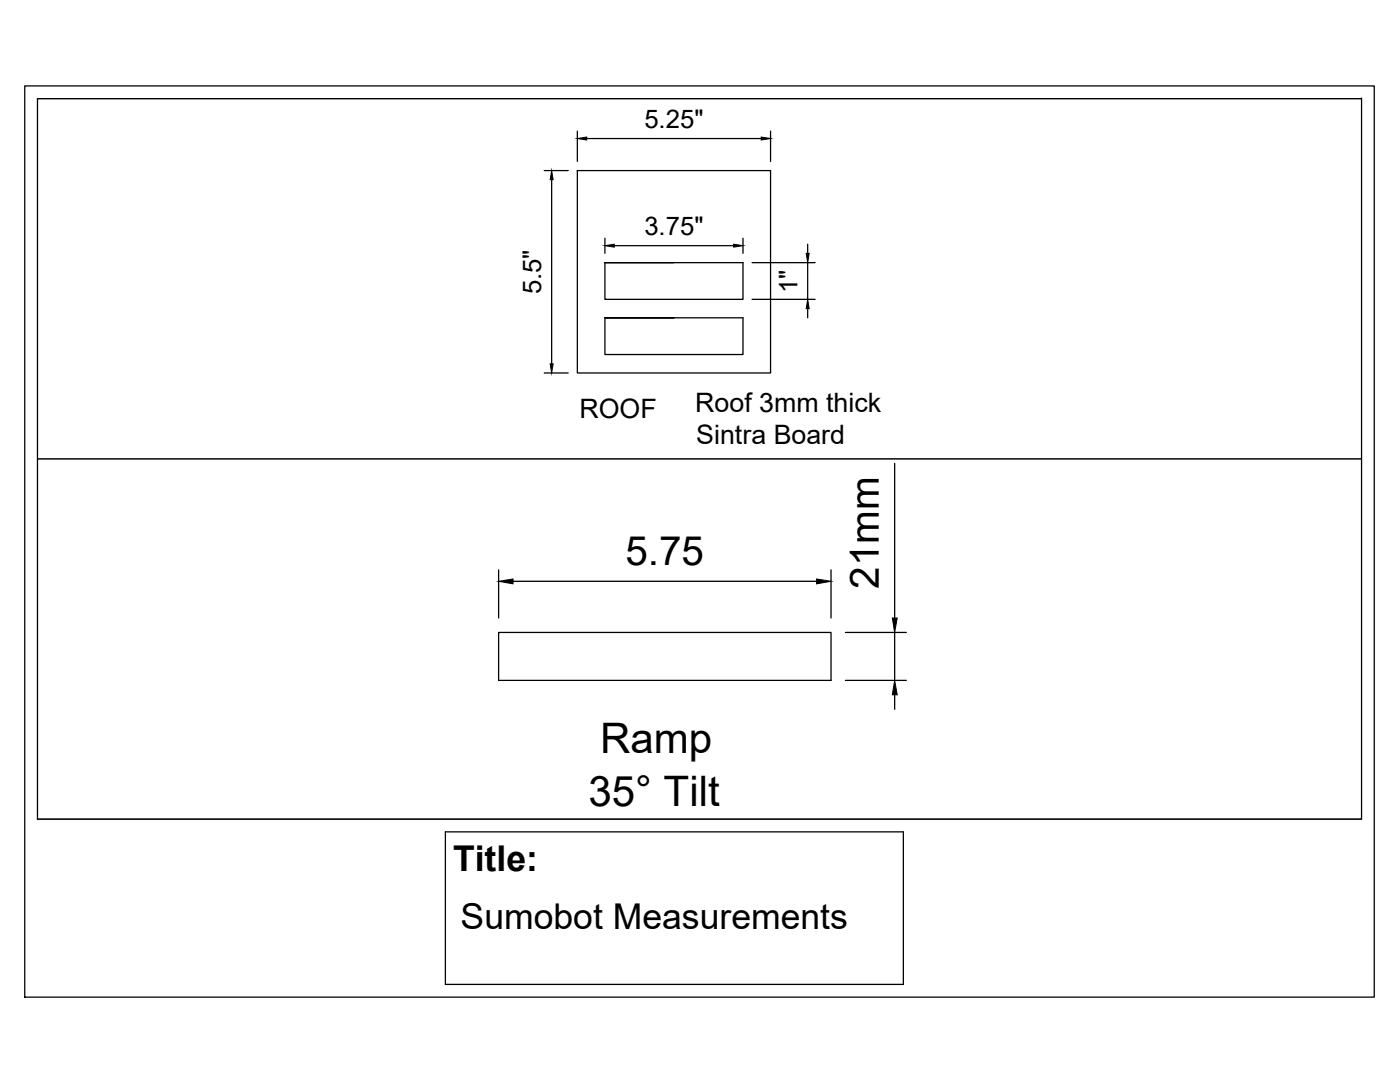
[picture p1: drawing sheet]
<svg xmlns="http://www.w3.org/2000/svg" width="279mm" height="216mm" viewBox="0 0 279 216" stroke-linecap="round" stroke-linejoin="round" font-family="sans-serif">
<!-- layer: 0 -->
<g fill="none" stroke="#000" stroke-width=".25">
<path d="M4.9 17.1h269.4v181.9h-269.4zM271.7 19.6v143.8h-264.2v-143.7h264.2M108.6 34h4.8M110.1 35.9v36.7M115.2 34h38.6v40.4h-38.6zM115.2 26.2v6M117.1 27.6h34.8M153.8 26.2v6M120.7 52.4v7.3h27.6v-7.3h-27.6h13.8M120.7 47.5v3M122.6 49h23.8M148.3 47.5v3"/>
<path d="M150.1 52.4h12.6M150.1 59.7h12.6M161.2 48.7v1.8M161.2 52.4v7.3M108.6 74.4h4.8M120.7 63.4v7.3h27.6v-7.3h-27.6h13.8M161.2 61.6v1.8M178.5 92.5v30.8M99.5 113.7v9.6M102.4 116h60.6M165.8 113.7v9.6M99.5 126.2h66.3v9.6h-66.3z"/>
<path d="M168.7 135.8h12.2M168.7 126.2h12.2M178.5 126.2v9.6M178.5 138.6v2.9M88.9 166h91.4v30.4h-91.4z"/>
</g>
<path d="M110.1 34l.3 1.9h-.6zM115.2 27.6l1.9-.3v.6zM151.9 27.3l1.9 .3-1.9 .3zM120.7 49l1.9-.3v.6zM146.4 48.7l1.9 .3-1.9 .3zM160.9 50.5h.6l-.3 1.9zM109.8 72.6h.6l-.3 1.8zM161.2 59.7l.3 1.9h-.6zM99.5 116l2.9-.5v1zM163 115.5l2.8 .5-2.8 .5zM178.5 135.8l.6 2.8h-1zM178.1 123.3h1l-.6 2.9z" fill="#000" stroke="#000" stroke-width=".2"/>
<path d="M7.5 19.7h264.2v71.9h-264.2zM7.5 91.6h264.2v71.8h-264.2z" fill="none" stroke="#000" stroke-width=".2"/>
<g font-size="8.4">
<text x="119.7" y="150.2">Ramp</text>
<text x="117.4" y="160.7">35° Tilt</text>
</g>
<g font-size="8.1">
<text x="124.8" y="112.7">5.75</text>
<text x="175.4" y="117.5" transform="rotate(-90 175.4 117.5)">21mm</text>
</g>
<g font-size="7.1">
<text x="90.4" y="173.7">Title:</text>
<text x="91.9" y="185.4">Sumobot Measurements</text>
</g>
<g font-size="5.3">
<text x="115.6" y="83.3">ROOF</text>
<text x="138.8" y="82.2">Roof 3mm thick</text>
<text x="139" y="88.6">Sintra Board</text>
</g>
<g font-size="5.1">
<text x="128.6" y="25.6">5.25&quot;</text>
<text x="128.6" y="46.9">3.75&quot;</text>
<text x="108" y="58.7" transform="rotate(-90 108 58.7)">5.5&quot;</text>
<text x="159.2" y="58.5" transform="rotate(-90 159.2 58.5)">1&quot;</text>
</g>
</svg>
